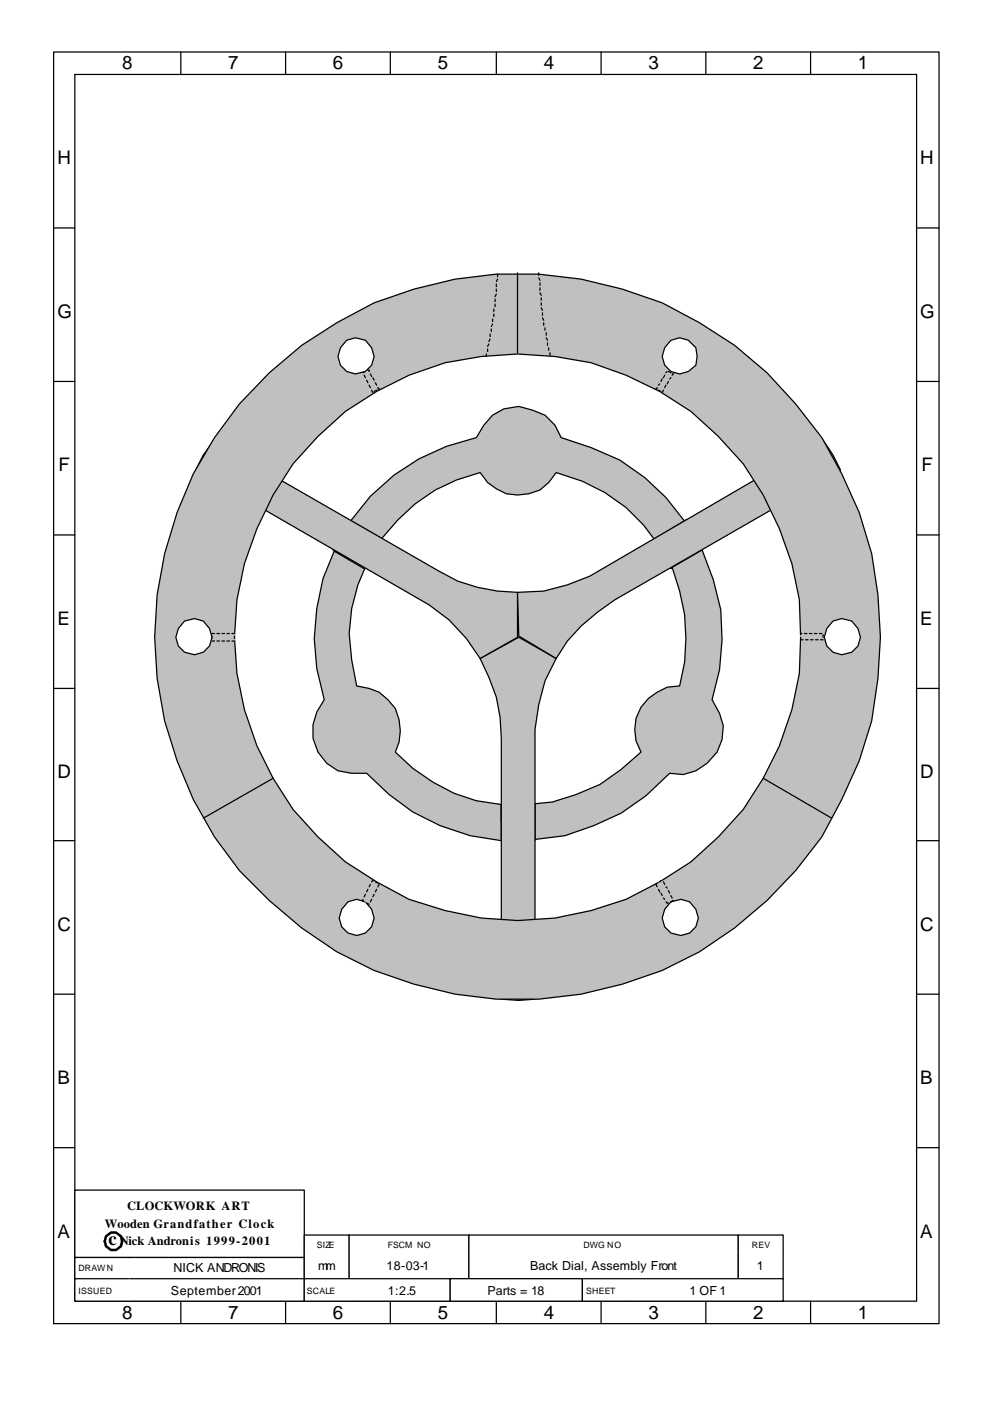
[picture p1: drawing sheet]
<svg xmlns="http://www.w3.org/2000/svg" width="210mm" height="297mm" viewBox="0 0 210 297" stroke-linecap="round" stroke-linejoin="round" font-family="sans-serif">
<g fill="none" stroke="#000" stroke-width=".26">
<path d="M11.4 11h187.8v269.6h-187.8zM15.9 15.8h178.6v260.1h-178.6zM38.4 11v4.8M60.6 11v4.8M82.8 11v4.8M105.3 11v4.8M127.5 11v4.8M149.8 11v4.8M172 11v4.8M11.4 48.3h4.5M194.5 48.3h4.7M11.4 80.9h4.5"/>
<path d="M194.5 80.9h4.7M11.4 113.4h4.5M194.5 113.4h4.7M11.4 146h4.5M194.5 146h4.7M11.4 178.2h4.5M194.5 178.2h4.7M11.4 210.8h4.5M194.5 210.8h4.7M11.4 243.3h4.5M194.5 243.3h4.7M38.4 275.9v4.7"/>
<path d="M60.6 275.9v4.7M82.8 275.9v4.7M105.3 275.9v4.7M127.5 275.9v4.7M149.8 275.9v4.7M172 275.9v4.7"/>
</g>
<path d="M78.6 105.2a43.2 43.2 0 0 1 22.5-12.4l1.6-2.7 1.8-2.1 2.4-1.3 3.2-.5 2.9 .8 2.6 1 2.1 2.1 1.4 2.7 6.3 2.1 6.1 2.6 5.3 3.7 4.5 4.3 4 5-3.2 1.9 2.1 2.9 1.6 3.1-3.5 2.2a34.8 34.8 0 0 0-24.3-20.4l-1.6 2.1-1.8 1.6-2.4 .8-2.4 .3-2.4-.3-2.1-1.1-1.8-1.3-1.6-2.1a33.7 33.7 0 0 0-17.5 10l-3.4 4-3.2-1.8-2.1 2.9-1.6 3.1-3.5-1.8 3.7-6.1z" fill-rule="evenodd" fill="#c0c0c0" stroke="#000" stroke-width=".26"/>
<path d="M74.6 110.5l3.2 1.9M142.1 112.4l-3.2 1.8" fill="none" stroke="#000" stroke-width=".26"/>
<path d="M70.9 116.9l3.2 1.8 1.6-3.4 2.1-2.9 3.2 1.8a36.3 36.3 0 0 0-6.9 20.1l.5 5.6 1.1 5.5 2.6 .6 2.1 .8 1.9 1.5 1.6 1.9a10.7 10.7 0 0 1 0 9.3 37.6 37.6 0 0 0 17.2 10.3l5.3 .8v3.7l3.4 .2 3.7-.2v3.9a43.1 43.1 0 0 1-35.7-14.2h-3.2l-2.9-.6a9.3 9.3 0 0 1-4.5-12.4l1.6-2.7a41.9 41.9 0 0 1 2.1-31.4z" fill-rule="evenodd" fill="#c0c0c0" stroke="#000" stroke-width=".26"/>
<path d="M74.1 118.7l3.2 1.9M106.4 174.3v3.7" fill="none" stroke="#000" stroke-width=".26"/>
<path d="M142.1 112.4l3.4-2.2 3.5 6.4 2.3 6.3 1.6 6.4 .3 6.3-.5 6.4-1.6 6.3 1.6 3a8.9 8.9 0 0 1-2.7 10.5l-2.4 1.6-2.6 .8-2.9-.2-5 4.7-5.3 3.7-5.9 2.7-6 2.1-6.4 .8v-3.7l-3.7 .2-3.4-.2v-3.7h5.5l5.3-.6 5-1.5 5.1-2.2 4.5-3.1 4.2-3.7a8.9 8.9 0 0 1 3.4-12.7l2.2-1.1 2.6-.3a39.9 39.9 0 0 0-1.6-25.1l3.2-1.9-1.6-3.1z" fill-rule="evenodd" fill="#c0c0c0" stroke="#000" stroke-width=".26"/>
<path d="M149 116.6l-3.2 1.8M113.5 170.6v3.7" fill="none" stroke="#000" stroke-width=".26"/>
<g fill="#c0c0c0" stroke="#000" stroke-width=".26">
<path d="M101.9 139.6l8.2-4.5 7.9 4.5-2.4 4.8-1.3 5-.8 5.3v57.1l-3.4 .3-3.7-.3v-55.3l-.3-4.5-.8-4.2-1.6-4.2z" fill-rule="evenodd"/>
<path d="M45.2 93.6l47.9 27.5 4 2.1 4.2 1.3 4.3 .8 4.2 .3v9.5l-7.9 4.5-2.9-4.2-3.8-4-4.2-3.2-49.5-28.5 1.6-3.2z" fill-rule="evenodd"/>
<path d="M109.8 125.6l5.6-.3 5-1.3 4.7-1.9 49.5-28.8 2.1 3.2 1.6 3.2-47.9 27.5-3.7 2.6-3.4 2.9-2.9 3.2-2.4 3.7-7.9-4.8z" fill-rule="evenodd"/>
<path d="M57.1 79l6.9-5.8 7.4-4.8 8-4.2a78.8 78.8 0 0 1 43.9-5l8.7 2.1 8.5 2.9 7.9 4.2 7.4 4.8 6.9 5.8 6.1 6.6 5.6 7.2 4.2 7.7 3.7 8.2 2.6 8.7a85.8 85.8 0 0 1 0 35.4l-2.6 8.5-3.7 8.2-4.2 7.9a85.5 85.5 0 0 1-26 24.4 77.7 77.7 0 0 1-60.6 6.9 71 71 0 0 1-30.7-17.8 70.5 70.5 0 0 1-19.5-29.6 76.6 76.6 0 0 1 19.5-82.3zM67.5 92.5l-5.3 5.8a67 67 0 0 0-11.9 28.9 59.1 59.1 0 0 0 7.6 37.8l4.3 6.6 5.3 5.8 5.8 5.3 6.6 4.3 6.9 3.7 7.7 2.4a57.6 57.6 0 0 0 30.9 0l7.4-2.4 7.2-3.7 6.6-4.3 5.8-5.3 5.3-5.8a63.6 63.6 0 0 0 11.9-28.8l.3-7.7-.3-7.9a67 67 0 0 0-11.9-28.9l-5.3-5.8-5.8-5.3-6.6-4.2-7.2-3.4-7.4-2.7a65.6 65.6 0 0 0-30.9 0l-7.7 2.7-6.9 3.4-6.6 4.2z" fill-rule="evenodd"/>
</g>
<g fill="#fff" stroke="#000" stroke-width=".26">
<path d="M176.7 131.7l1.9-.6 2.1 .6 1.3 1.6 .6 1.8-.6 1.9a3.9 3.9 0 0 1-4.2 1.7 3.9 3.9 0 0 1-2.9-3.6l.5-1.8z" fill-rule="evenodd"/>
<path d="M142.3 72.1l1.9-.5 1.8 .5 1.6 1.6 .3 1.9-.3 1.8-1.6 1.4a3.7 3.7 0 0 1-4.4-.6 3.7 3.7 0 0 1-.6-4.5z" fill-rule="evenodd"/>
<path d="M142.3 191.2l2.2-.5a3.9 3.9 0 0 1 3.4 2.9 3.9 3.9 0 0 1-1.6 4.2l-1.8 .5-2.2-.5-1.3-1.3-.5-1.9 .5-1.8z" fill-rule="evenodd"/>
<path d="M73.8 191.2a3.8 3.8 0 0 1 5.6 3.3 3.8 3.8 0 0 1-5.6 3.3l-1.3-1.3-.5-1.9 .5-1.8z" fill-rule="evenodd"/>
<path d="M39.2 131.7l2.1-.6a3.9 3.9 0 0 1 3.5 3 3.9 3.9 0 0 1-1.7 4.2l-1.8 .5-2.1-.5-1.4-1.3-.5-1.9 .5-1.8z" fill-rule="evenodd"/>
<path d="M73.6 72.1l1.8-.5 2.1 .5 1.3 1.6 .6 1.9-.6 1.8a3.9 3.9 0 0 1-4.2 1.8 3.9 3.9 0 0 1-2.9-3.6l.5-1.9z" fill-rule="evenodd"/>
</g>
<path d="M109.8 57.9v16.9M57.9 165l-14.8 8.5M161.9 165l14.6 8.5" fill="none" stroke="#000" stroke-width=".26"/>
<path d="M169.9 134.3h4.7v1.3h-4.7z" fill-rule="evenodd" fill="#c0c0c0"/>
<path d="M169.9 135.1v.5h.5M170.1 134.3h-.2v.3M170.7 134.3h.5M170.9 135.6h.5M171.7 134.3h.5M172 135.6h.5M172.8 134.3h.5M173 135.6h.6M173.8 134.3h.6M174.1 135.6h.5M174.6 134.6v.5" fill="none" stroke="#000" stroke-width=".26"/>
<path d="M45 134.3h4.7v1.6h-4.7z" fill-rule="evenodd" fill="#c0c0c0"/>
<path d="M45 135.9h.5M45 134.8v.6M45 134.3h.5M46 135.9h.6M46 134.3h.6M47.1 135.9h.5M47.1 134.3h.5M48.2 135.9h.5M48.2 134.3h.5M49.2 135.9h.5M49.2 134.3h.5M49.7 134.8v.6" fill="none" stroke="#000" stroke-width=".26"/>
<path d="M141.6 78.5l1.3 .8-2.4 4-1.3-.8z" fill-rule="evenodd" fill="#c0c0c0"/>
<path d="M141 79.6l-.2 .5M141.6 78.8l-.3 .2M141.8 78.8l.5 .2M142.6 79.3h.3l-.3 .3M139.4 82.2l-.2 .3h.2M139.7 82.7l.5 .3M140 81.4l-.3 .3M140.5 80.3l-.3 .6M140.8 82.7l-.3 .6M141.3 81.7l-.3 .5M141.8 80.9l-.2 .5M142.3 80.1l-.2 .2" fill="none" stroke="#000" stroke-width=".26"/>
<path d="M79.1 186.7l1.3 .8-2.1 4.2-1.3-.8z" fill-rule="evenodd" fill="#c0c0c0"/>
<path d="M77 190.7v.2l.3 .3M77.5 189.6l-.2 .5M77.8 191.5l.5 .2M78.1 188.6l-.3 .5M78.6 187.5l-.3 .5M78.8 190.7l-.2 .5M79.4 189.6l-.3 .5M79.4 186.7h-.3l-.3 .3M79.6 187l.6 .2M79.9 188.6l-.3 .5M80.4 187.5l-.2 .5" fill="none" stroke="#000" stroke-width=".26"/>
<path d="M77 79l1.3-.5 2.1 4-1.3 .8z" fill-rule="evenodd" fill="#c0c0c0"/>
<path d="M77.3 79.6l.2 .5M77.5 78.8l-.5 .2M78.1 78.5h.2v.3M78.6 79.3l.2 .5M77.8 80.6l.3 .5M78.3 81.7l.3 .5M78.8 82.7l.3 .6M79.1 80.1l.3 .5M79.6 81.1l.3 .6M79.9 82.7l-.5 .3M80.2 82.2l.2 .3h-.2" fill="none" stroke="#000" stroke-width=".26"/>
<path d="M139.2 187.5l1.3-.8 2.4 4.2-1.3 .6z" fill-rule="evenodd" fill="#c0c0c0"/>
<g fill="none" stroke="#000" stroke-width=".26">
<path d="M105.6 58.1v.5M105.6 59.2l-.3 .5M114.3 57.9v.5M114.3 58.9l.3 .5M114.6 60v.5M103.2 75.1v.5M103.5 74v.5M103.7 72.9l-.2 .6M104 70.8v.5M104 71.9l-.3 .5M104.2 69.8v.5M104.5 67.6v.6"/>
<path d="M104.5 68.7l-.3 .5M104.8 65.5v.6M104.8 66.6v.5M105 63.4v.5M105 64.5v.5M105.3 60.2v.6M105.3 61.3v.5M105.3 62.4l-.3 .5M114.6 61v.6M114.6 62.1l.2 .5M114.8 63.1v.6M114.8 64.2v.5"/>
<path d="M114.8 65.3l.3 .5M115.1 66.3v.6M115.1 67.4l.3 .5M115.4 68.4v.6M115.6 69.5v.5M115.9 70.6v.5M115.9 71.6l.3 .5M116.2 72.7v.5M116.4 73.7v.6M116.7 74.8v.5M139.4 187.2l-.2 .3 .2 .5M139.7 188.6l.3 .5"/>
<path d="M140.2 189.4l.3 .5M140.2 186.7l-.2 .3M140.8 190.4l.2 .3M140.8 187l.2 .5M141.3 191.2l.3 .3h.2M141.3 188l.3 .3M141.8 188.8l.3 .6M142.3 189.9l.3 .5M142.9 190.9l-.6 .3"/>
</g>
<path d="M15.9 252.3h48.7v14.3h-48.7z" fill-rule="evenodd" fill="#fff" stroke="#000" stroke-width=".26"/>
<path d="M64.6 261.8h9.5v3.8h-9.5z" fill-rule="evenodd" fill="#fff"/>
<path d="M64.6 265.6v-3.8h9.5v3.8" fill="none" stroke="#000" stroke-width=".26"/>
<path d="M74.1 261.8h25.4v3.8h-25.4z" fill-rule="evenodd" fill="#fff"/>
<path d="M74.1 265.6v-3.8h25.4v3.8" fill="none" stroke="#000" stroke-width=".26"/>
<path d="M99.5 261.8h57.1v3.8h-57.1z" fill-rule="evenodd" fill="#fff"/>
<path d="M99.5 265.6v-3.8h57.1v3.8" fill="none" stroke="#000" stroke-width=".26"/>
<path d="M156.6 261.8h9.6v3.8h-9.6z" fill-rule="evenodd" fill="#fff"/>
<path d="M156.6 265.6v-3.8h9.6v3.8" fill="none" stroke="#000" stroke-width=".26"/>
<path d="M15.9 266.6h12.7v4.5h-12.7z" fill-rule="evenodd" fill="#fff"/>
<path d="M28.6 266.6h-12.7v4.5h12.7" fill="none" stroke="#000" stroke-width=".26"/>
<path d="M28.6 266.6h36v4.5h-36z" fill-rule="evenodd" fill="#fff"/>
<path d="M28.6 266.6h36v4.5h-36" fill="none" stroke="#000" stroke-width=".26"/>
<path d="M64.6 265.6h9.5v5.5h-9.5z" fill-rule="evenodd" fill="#fff"/>
<path d="M64.6 265.6v5.5h9.5v-5.5" fill="none" stroke="#000" stroke-width=".26"/>
<path d="M74.1 265.6h25.4v5.5h-25.4z" fill-rule="evenodd" fill="#fff"/>
<path d="M74.1 265.6v5.5h25.4v-5.5" fill="none" stroke="#000" stroke-width=".26"/>
<path d="M99.5 265.6h57.1v5.5h-57.1z" fill-rule="evenodd" fill="#fff"/>
<path d="M99.5 265.6v5.5h57.1v-5.5" fill="none" stroke="#000" stroke-width=".26"/>
<path d="M156.6 265.6h9.6v5.5h-9.6z" fill-rule="evenodd" fill="#fff"/>
<path d="M156.6 265.6v5.5h9.6v-5.5" fill="none" stroke="#000" stroke-width=".26"/>
<path d="M15.9 271.1h11.6v4.8h-11.6z" fill-rule="evenodd" fill="#fff"/>
<path d="M27.5 271.1h-11.6v4.8h11.6" fill="none" stroke="#000" stroke-width=".26"/>
<path d="M27.5 271.1h37.1v4.8h-37.1z" fill-rule="evenodd" fill="#fff"/>
<path d="M27.5 271.1h37.1v4.8h-37.1" fill="none" stroke="#000" stroke-width=".26"/>
<path d="M64.6 271.1h10.5v4.8h-10.5z" fill-rule="evenodd" fill="#fff"/>
<path d="M75.1 271.1h-10.5v4.8h10.5" fill="none" stroke="#000" stroke-width=".26"/>
<path d="M75.1 271.1h20.4v4.8h-20.4z" fill-rule="evenodd" fill="#fff"/>
<path d="M75.1 271.1h20.4v4.8h-20.4" fill="none" stroke="#000" stroke-width=".26"/>
<path d="M95.5 271.1h28.1v4.8h-28.1z" fill-rule="evenodd" fill="#fff" stroke="#000" stroke-width=".26"/>
<path d="M123.6 271.1h10.5v4.8h-10.5z" fill-rule="evenodd" fill="#fff"/>
<path d="M134.1 271.1h-10.5v4.8h10.5" fill="none" stroke="#000" stroke-width=".26"/>
<path d="M134.1 271.1h32.1v4.8h-32.1z" fill-rule="evenodd" fill="#fff"/>
<path d="M134.1 271.1h32.1v4.8h-32.1" fill="none" stroke="#000" stroke-width=".26"/>
<circle cx="24.1" cy="263.1" r="1.89" fill="none" stroke="#000" stroke-width=".53"/>
<g font-size="4">
<text x="25.9" y="14.7">8</text>
<text x="48.4" y="14.7">7</text>
<text x="70.6" y="14.7">6</text>
<text x="92.9" y="14.7">5</text>
<text x="115.4" y="14.7">4</text>
<text x="137.6" y="14.7">3</text>
<text x="159.8" y="14.7">2</text>
<text x="182" y="14.7">1</text>
<text x="12.2" y="34.8">H</text>
<text x="195.3" y="34.8">H</text>
<text x="12.2" y="67.4">G</text>
<text x="195.3" y="67.4">G</text>
<text x="12.4" y="99.9">F</text>
<text x="195.5" y="99.9">F</text>
<text x="12.2" y="132.5">E</text>
<text x="195.3" y="132.5">E</text>
<text x="12.2" y="165">D</text>
<text x="195.3" y="165">D</text>
<text x="12.2" y="197.3">C</text>
<text x="195.3" y="197.3">C</text>
<text x="12.2" y="229.8">B</text>
<text x="195.3" y="229.8">B</text>
<text x="12.2" y="262.4">A</text>
<text x="23" y="264">c</text>
<text x="195.3" y="262.4">A</text>
<text x="25.9" y="279.6">8</text>
<text x="48.4" y="279.6">7</text>
<text x="70.6" y="279.6">6</text>
<text x="92.9" y="279.6">5</text>
<text x="115.4" y="279.6">4</text>
<text x="137.6" y="279.6">3</text>
<text x="159.8" y="279.6">2</text>
<text x="182" y="279.6">1</text>
</g>
<g font-size="2.6">
<text x="27" y="256.6">CLOCKWORK ART</text>
<text x="22.2" y="260.3">Wooden Grandfather Clock</text>
<text x="25.4" y="264">Nick Andronis 1999-2001</text>
<text x="36.8" y="269.8">NICK ANDRONIS</text>
<text x="67.5" y="269.3">mm</text>
<text x="82" y="269.3">18-03-1</text>
<text x="112.4" y="269.3">Back Dial, Assembly Front</text>
<text x="160.6" y="269.3">1</text>
<text x="36.2" y="274.5">September 2001</text>
<text x="82.3" y="274.5">1:2.5</text>
<text x="103.5" y="274.5">Parts = 18</text>
<text x="146.3" y="274.5">1 OF 1</text>
</g>
<g font-size="1.9">
<text x="16.7" y="269.5">DRAWN</text>
<text x="67.2" y="264.5">SIZE</text>
<text x="82.3" y="264.5">FSCM NO</text>
<text x="123.8" y="264.5">DWG NO</text>
<text x="159.5" y="264.5">REV</text>
<text x="16.7" y="274.3">ISSUED</text>
<text x="65.1" y="274.3">SCALE</text>
<text x="124.4" y="274.3">SHEET</text>
</g>
</svg>
